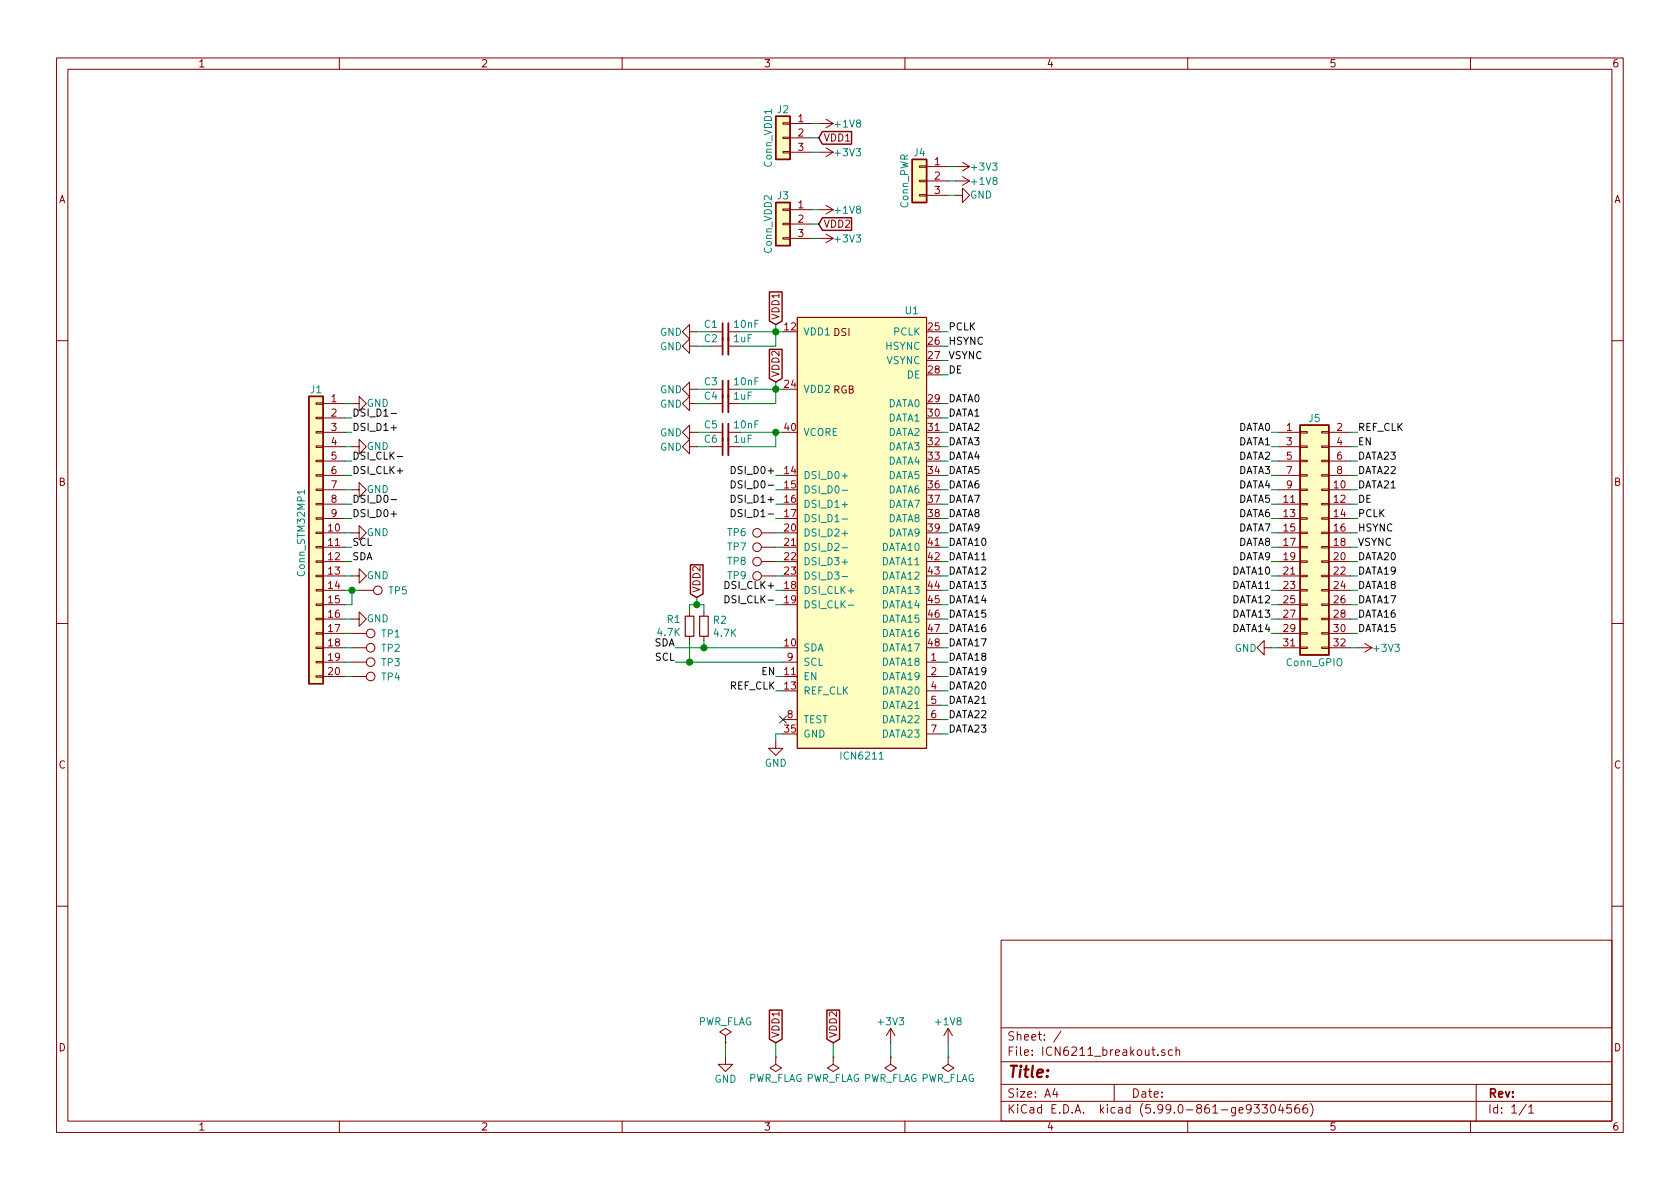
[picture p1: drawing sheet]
EESchema Schematic File Version 5
EELAYER 30 0
EELAYER END
$Descr A4 11693 8268
encoding utf-8
Sheet 1 1
Title ""
Date ""
Rev ""
Comp ""
Comment1 ""
Comment2 ""
Comment3 ""
Comment4 ""
Comment5 ""
Comment6 ""
Comment7 ""
Comment8 ""
Comment9 ""
$EndDescr
Connection ~ 2450 4100
Connection ~ 4800 4600
Connection ~ 4850 4200
Connection ~ 4900 4500
Connection ~ 5400 2300
Connection ~ 5400 2700
Connection ~ 5400 3000
NoConn ~ 5450 5000
Wire Wire Line
	2400 2800 2450 2800
Wire Wire Line
	2400 2900 2450 2900
Wire Wire Line
	2400 3000 2450 3000
Wire Wire Line
	2400 3100 2450 3100
Wire Wire Line
	2400 3200 2450 3200
Wire Wire Line
	2400 3300 2450 3300
Wire Wire Line
	2400 3400 2450 3400
Wire Wire Line
	2400 3500 2450 3500
Wire Wire Line
	2400 3600 2450 3600
Wire Wire Line
	2400 3700 2450 3700
Wire Wire Line
	2400 3800 2450 3800
Wire Wire Line
	2400 3900 2450 3900
Wire Wire Line
	2400 4000 2450 4000
Wire Wire Line
	2400 4100 2450 4100
Wire Wire Line
	2400 4200 2450 4200
Wire Wire Line
	2400 4300 2450 4300
Wire Wire Line
	2400 4400 2450 4400
Wire Wire Line
	2400 4500 2450 4500
Wire Wire Line
	2400 4600 2450 4600
Wire Wire Line
	2400 4700 2450 4700
Wire Wire Line
	2450 4100 2450 4200
Wire Wire Line
	2450 4100 2500 4100
Wire Wire Line
	4700 4500 4900 4500
Wire Wire Line
	4700 4600 4800 4600
Wire Wire Line
	4800 4200 4800 4250
Wire Wire Line
	4800 4600 4800 4450
Wire Wire Line
	4800 4600 5450 4600
Wire Wire Line
	4850 2300 4950 2300
Wire Wire Line
	4850 2400 4950 2400
Wire Wire Line
	4850 2700 4950 2700
Wire Wire Line
	4850 2800 4950 2800
Wire Wire Line
	4850 3000 4950 3000
Wire Wire Line
	4850 3100 4950 3100
Wire Wire Line
	4850 4150 4850 4200
Wire Wire Line
	4850 4200 4800 4200
Wire Wire Line
	4900 4200 4850 4200
Wire Wire Line
	4900 4250 4900 4200
Wire Wire Line
	4900 4500 4900 4450
Wire Wire Line
	4900 4500 5450 4500
Wire Wire Line
	5050 7350 5050 7250
Wire Wire Line
	5150 2300 5400 2300
Wire Wire Line
	5150 2700 5400 2700
Wire Wire Line
	5150 3000 5400 3000
Wire Wire Line
	5400 2250 5400 2300
Wire Wire Line
	5400 2300 5400 2400
Wire Wire Line
	5400 2300 5450 2300
Wire Wire Line
	5400 2400 5150 2400
Wire Wire Line
	5400 2650 5400 2700
Wire Wire Line
	5400 2700 5400 2800
Wire Wire Line
	5400 2700 5450 2700
Wire Wire Line
	5400 2800 5150 2800
Wire Wire Line
	5400 3000 5400 3100
Wire Wire Line
	5400 3000 5450 3000
Wire Wire Line
	5400 3100 5150 3100
Wire Wire Line
	5400 3300 5450 3300
Wire Wire Line
	5400 3400 5450 3400
Wire Wire Line
	5400 3500 5450 3500
Wire Wire Line
	5400 3600 5450 3600
Wire Wire Line
	5400 3700 5450 3700
Wire Wire Line
	5400 3800 5450 3800
Wire Wire Line
	5400 3900 5450 3900
Wire Wire Line
	5400 4000 5450 4000
Wire Wire Line
	5400 4100 5450 4100
Wire Wire Line
	5400 4200 5450 4200
Wire Wire Line
	5400 4700 5450 4700
Wire Wire Line
	5400 4800 5450 4800
Wire Wire Line
	5400 5100 5400 5150
Wire Wire Line
	5400 5100 5450 5100
Wire Wire Line
	5400 7250 5400 7350
Wire Wire Line
	5700 850  5650 850 
Wire Wire Line
	5700 950  5650 950 
Wire Wire Line
	5700 1050 5650 1050
Wire Wire Line
	5700 1450 5650 1450
Wire Wire Line
	5700 1550 5650 1550
Wire Wire Line
	5700 1650 5650 1650
Wire Wire Line
	5800 7250 5800 7350
Wire Wire Line
	6200 7250 6200 7350
Wire Wire Line
	6550 2300 6600 2300
Wire Wire Line
	6550 2400 6600 2400
Wire Wire Line
	6550 2500 6600 2500
Wire Wire Line
	6550 2600 6600 2600
Wire Wire Line
	6550 2800 6600 2800
Wire Wire Line
	6550 2900 6600 2900
Wire Wire Line
	6550 3000 6600 3000
Wire Wire Line
	6550 3100 6600 3100
Wire Wire Line
	6550 3200 6600 3200
Wire Wire Line
	6550 3300 6600 3300
Wire Wire Line
	6550 3400 6600 3400
Wire Wire Line
	6550 3500 6600 3500
Wire Wire Line
	6550 3600 6600 3600
Wire Wire Line
	6550 3700 6600 3700
Wire Wire Line
	6550 3800 6600 3800
Wire Wire Line
	6550 3900 6600 3900
Wire Wire Line
	6550 4000 6600 4000
Wire Wire Line
	6550 4100 6600 4100
Wire Wire Line
	6550 4200 6600 4200
Wire Wire Line
	6550 4300 6600 4300
Wire Wire Line
	6550 4400 6600 4400
Wire Wire Line
	6550 4500 6600 4500
Wire Wire Line
	6550 4600 6600 4600
Wire Wire Line
	6550 4700 6600 4700
Wire Wire Line
	6550 4800 6600 4800
Wire Wire Line
	6550 4900 6600 4900
Wire Wire Line
	6550 5000 6600 5000
Wire Wire Line
	6550 5100 6600 5100
Wire Wire Line
	6600 1150 6650 1150
Wire Wire Line
	6600 1250 6650 1250
Wire Wire Line
	6600 1350 6650 1350
Wire Wire Line
	6600 7250 6600 7350
Wire Wire Line
	8850 3000 8900 3000
Wire Wire Line
	8850 3100 8900 3100
Wire Wire Line
	8850 3200 8900 3200
Wire Wire Line
	8850 3300 8900 3300
Wire Wire Line
	8850 3400 8900 3400
Wire Wire Line
	8850 3500 8900 3500
Wire Wire Line
	8850 3600 8900 3600
Wire Wire Line
	8850 3700 8900 3700
Wire Wire Line
	8850 3800 8900 3800
Wire Wire Line
	8850 3900 8900 3900
Wire Wire Line
	8850 4000 8900 4000
Wire Wire Line
	8850 4100 8900 4100
Wire Wire Line
	8850 4200 8900 4200
Wire Wire Line
	8850 4300 8900 4300
Wire Wire Line
	8850 4400 8900 4400
Wire Wire Line
	8850 4500 8900 4500
Wire Wire Line
	9400 3000 9450 3000
Wire Wire Line
	9400 3100 9450 3100
Wire Wire Line
	9400 3200 9450 3200
Wire Wire Line
	9400 3300 9450 3300
Wire Wire Line
	9400 3400 9450 3400
Wire Wire Line
	9400 3500 9450 3500
Wire Wire Line
	9400 3600 9450 3600
Wire Wire Line
	9400 3700 9450 3700
Wire Wire Line
	9400 3800 9450 3800
Wire Wire Line
	9400 3900 9450 3900
Wire Wire Line
	9400 4000 9450 4000
Wire Wire Line
	9400 4100 9450 4100
Wire Wire Line
	9400 4200 9450 4200
Wire Wire Line
	9400 4300 9450 4300
Wire Wire Line
	9400 4400 9450 4400
Wire Wire Line
	9400 4500 9450 4500
Text Label 2450 2900 0    50   ~ 0
DSI_D1-
Text Label 2450 3000 0    50   ~ 0
DSI_D1+
Text Label 2450 3200 0    50   ~ 0
DSI_CLK-
Text Label 2450 3300 0    50   ~ 0
DSI_CLK+
Text Label 2450 3500 0    50   ~ 0
DSI_D0-
Text Label 2450 3600 0    50   ~ 0
DSI_D0+
Text Label 2450 3800 0    50   ~ 0
SCL
Text Label 2450 3900 0    50   ~ 0
SDA
Text Label 4700 4500 2    50   ~ 0
SDA
Text Label 4700 4600 2    50   ~ 0
SCL
Text Label 5400 3300 2    50   ~ 0
DSI_D0+
Text Label 5400 3400 2    50   ~ 0
DSI_D0-
Text Label 5400 3500 2    50   ~ 0
DSI_D1+
Text Label 5400 3600 2    50   ~ 0
DSI_D1-
Text Label 5400 4100 2    50   ~ 0
DSI_CLK+
Text Label 5400 4200 2    50   ~ 0
DSI_CLK-
Text Label 5400 4700 2    50   ~ 0
EN
Text Label 5400 4800 2    50   ~ 0
REF_CLK
Text Label 6600 2300 0    50   ~ 0
PCLK
Text Label 6600 2400 0    50   ~ 0
HSYNC
Text Label 6600 2500 0    50   ~ 0
VSYNC
Text Label 6600 2600 0    50   ~ 0
DE
Text Label 6600 2800 0    50   ~ 0
DATA0
Text Label 6600 2900 0    50   ~ 0
DATA1
Text Label 6600 3000 0    50   ~ 0
DATA2
Text Label 6600 3100 0    50   ~ 0
DATA3
Text Label 6600 3200 0    50   ~ 0
DATA4
Text Label 6600 3300 0    50   ~ 0
DATA5
Text Label 6600 3400 0    50   ~ 0
DATA6
Text Label 6600 3500 0    50   ~ 0
DATA7
Text Label 6600 3600 0    50   ~ 0
DATA8
Text Label 6600 3700 0    50   ~ 0
DATA9
Text Label 6600 3800 0    50   ~ 0
DATA10
Text Label 6600 3900 0    50   ~ 0
DATA11
Text Label 6600 4000 0    50   ~ 0
DATA12
Text Label 6600 4100 0    50   ~ 0
DATA13
Text Label 6600 4200 0    50   ~ 0
DATA14
Text Label 6600 4300 0    50   ~ 0
DATA15
Text Label 6600 4400 0    50   ~ 0
DATA16
Text Label 6600 4500 0    50   ~ 0
DATA17
Text Label 6600 4600 0    50   ~ 0
DATA18
Text Label 6600 4700 0    50   ~ 0
DATA19
Text Label 6600 4800 0    50   ~ 0
DATA20
Text Label 6600 4900 0    50   ~ 0
DATA21
Text Label 6600 5000 0    50   ~ 0
DATA22
Text Label 6600 5100 0    50   ~ 0
DATA23
Text Label 8850 3000 2    50   ~ 0
DATA0
Text Label 8850 3100 2    50   ~ 0
DATA1
Text Label 8850 3200 2    50   ~ 0
DATA2
Text Label 8850 3300 2    50   ~ 0
DATA3
Text Label 8850 3400 2    50   ~ 0
DATA4
Text Label 8850 3500 2    50   ~ 0
DATA5
Text Label 8850 3600 2    50   ~ 0
DATA6
Text Label 8850 3700 2    50   ~ 0
DATA7
Text Label 8850 3800 2    50   ~ 0
DATA8
Text Label 8850 3900 2    50   ~ 0
DATA9
Text Label 8850 4000 2    50   ~ 0
DATA10
Text Label 8850 4100 2    50   ~ 0
DATA11
Text Label 8850 4200 2    50   ~ 0
DATA12
Text Label 8850 4300 2    50   ~ 0
DATA13
Text Label 8850 4400 2    50   ~ 0
DATA14
Text Label 9450 3000 0    50   ~ 0
REF_CLK
Text Label 9450 3100 0    50   ~ 0
EN
Text Label 9450 3200 0    50   ~ 0
DATA23
Text Label 9450 3300 0    50   ~ 0
DATA22
Text Label 9450 3400 0    50   ~ 0
DATA21
Text Label 9450 3500 0    50   ~ 0
DE
Text Label 9450 3600 0    50   ~ 0
PCLK
Text Label 9450 3700 0    50   ~ 0
HSYNC
Text Label 9450 3800 0    50   ~ 0
VSYNC
Text Label 9450 3900 0    50   ~ 0
DATA20
Text Label 9450 4000 0    50   ~ 0
DATA19
Text Label 9450 4100 0    50   ~ 0
DATA18
Text Label 9450 4200 0    50   ~ 0
DATA17
Text Label 9450 4300 0    50   ~ 0
DATA16
Text Label 9450 4400 0    50   ~ 0
DATA15
Text GLabel 4850 4150 1    50   Input ~ 0
VDD2
Text GLabel 5400 2250 1    50   Input ~ 0
VDD1
Text GLabel 5400 2650 1    50   Input ~ 0
VDD2
Text GLabel 5400 7250 1    50   Input ~ 0
VDD1
Text GLabel 5700 950  2    50   Input ~ 0
VDD1
Text GLabel 5700 1550 2    50   Input ~ 0
VDD2
Text GLabel 5800 7250 1    50   Input ~ 0
VDD2
$Comp
L power:PWR_FLAG #FLG0104
U 1 1
P 5050 7250
F 0 "#FLG0104" H 5050 7325 50  0001 C CNN
F 1 "PWR_FLAG" H 5050 7400 50  0000 C CNN
F 2 "" H 5050 7250 50  0001 C CNN
F 3 "~" H 5050 7250 50  0001 C CNN
	1    5050 7250
	1    0    0    -1  
$EndComp
$Comp
L power:PWR_FLAG #FLG0105
U 1 1
P 5400 7350
F 0 "#FLG0105" H 5400 7425 50  0001 C CNN
F 1 "PWR_FLAG" H 5400 7500 50  0000 C CNN
F 2 "" H 5400 7350 50  0001 C CNN
F 3 "~" H 5400 7350 50  0001 C CNN
	1    5400 7350
	-1   0    0    1   
$EndComp
$Comp
L power:PWR_FLAG #FLG0101
U 1 1
P 5800 7350
F 0 "#FLG0101" H 5800 7425 50  0001 C CNN
F 1 "PWR_FLAG" H 5800 7500 50  0000 C CNN
F 2 "" H 5800 7350 50  0001 C CNN
F 3 "~" H 5800 7350 50  0001 C CNN
	1    5800 7350
	-1   0    0    1   
$EndComp
$Comp
L power:PWR_FLAG #FLG0103
U 1 1
P 6200 7350
F 0 "#FLG0103" H 6200 7425 50  0001 C CNN
F 1 "PWR_FLAG" H 6200 7500 50  0000 C CNN
F 2 "" H 6200 7350 50  0001 C CNN
F 3 "~" H 6200 7350 50  0001 C CNN
	1    6200 7350
	-1   0    0    1   
$EndComp
$Comp
L power:PWR_FLAG #FLG0102
U 1 1
P 6600 7350
F 0 "#FLG0102" H 6600 7425 50  0001 C CNN
F 1 "PWR_FLAG" H 6600 7500 50  0000 C CNN
F 2 "" H 6600 7350 50  0001 C CNN
F 3 "~" H 6600 7350 50  0001 C CNN
	1    6600 7350
	-1   0    0    1   
$EndComp
$Comp
L Connector:TestPoint TP1
U 1 1
P 2450 4400
F 0 "TP1" V 2450 4600 50  0000 L CNN
F 1 "TP_STM_INT" V 2495 4588 50  0001 L CNN
F 2 "TestPoint:TestPoint_Pad_D1.0mm" H 2650 4400 50  0001 C CNN
F 3 "~" H 2650 4400 50  0001 C CNN
	1    2450 4400
	0    1    1    0   
$EndComp
$Comp
L Connector:TestPoint TP2
U 1 1
P 2450 4500
F 0 "TP2" V 2450 4700 50  0000 L CNN
F 1 "TP_STM_TE" V 2495 4688 50  0001 L CNN
F 2 "TestPoint:TestPoint_Pad_D1.0mm" H 2650 4500 50  0001 C CNN
F 3 "~" H 2650 4500 50  0001 C CNN
	1    2450 4500
	0    1    1    0   
$EndComp
$Comp
L Connector:TestPoint TP3
U 1 1
P 2450 4600
F 0 "TP3" V 2450 4800 50  0000 L CNN
F 1 "TP_STM_BL" V 2495 4788 50  0001 L CNN
F 2 "TestPoint:TestPoint_Pad_D1.0mm" H 2650 4600 50  0001 C CNN
F 3 "~" H 2650 4600 50  0001 C CNN
	1    2450 4600
	0    1    1    0   
$EndComp
$Comp
L Connector:TestPoint TP4
U 1 1
P 2450 4700
F 0 "TP4" V 2450 4900 50  0000 L CNN
F 1 "TP_STM_RST" V 2495 4888 50  0001 L CNN
F 2 "TestPoint:TestPoint_Pad_D1.0mm" H 2650 4700 50  0001 C CNN
F 3 "~" H 2650 4700 50  0001 C CNN
	1    2450 4700
	0    1    1    0   
$EndComp
$Comp
L Connector:TestPoint TP5
U 1 1
P 2500 4100
F 0 "TP5" V 2500 4300 50  0000 L CNN
F 1 "TP_STM_VDD" V 2545 4288 50  0001 L CNN
F 2 "TestPoint:TestPoint_Pad_D1.0mm" H 2700 4100 50  0001 C CNN
F 3 "~" H 2700 4100 50  0001 C CNN
	1    2500 4100
	0    1    1    0   
$EndComp
$Comp
L Connector:TestPoint TP6
U 1 1
P 5400 3700
F 0 "TP6" V 5400 3900 50  0000 L CNN
F 1 "TP_DSI_D2+" V 5445 3888 50  0001 L CNN
F 2 "TestPoint:TestPoint_Pad_D1.0mm" H 5600 3700 50  0001 C CNN
F 3 "~" H 5600 3700 50  0001 C CNN
	1    5400 3700
	0    -1   -1   0   
$EndComp
$Comp
L Connector:TestPoint TP7
U 1 1
P 5400 3800
F 0 "TP7" V 5400 4000 50  0000 L CNN
F 1 "TP_DSI_D2-" V 5445 3988 50  0001 L CNN
F 2 "TestPoint:TestPoint_Pad_D1.0mm" H 5600 3800 50  0001 C CNN
F 3 "~" H 5600 3800 50  0001 C CNN
	1    5400 3800
	0    -1   -1   0   
$EndComp
$Comp
L Connector:TestPoint TP8
U 1 1
P 5400 3900
F 0 "TP8" V 5400 4100 50  0000 L CNN
F 1 "TP_DSI_D3+" V 5445 4088 50  0001 L CNN
F 2 "TestPoint:TestPoint_Pad_D1.0mm" H 5600 3900 50  0001 C CNN
F 3 "~" H 5600 3900 50  0001 C CNN
	1    5400 3900
	0    -1   -1   0   
$EndComp
$Comp
L Connector:TestPoint TP9
U 1 1
P 5400 4000
F 0 "TP9" V 5400 4200 50  0000 L CNN
F 1 "TP_DSI_D3-" V 5445 4188 50  0001 L CNN
F 2 "TestPoint:TestPoint_Pad_D1.0mm" H 5600 4000 50  0001 C CNN
F 3 "~" H 5600 4000 50  0001 C CNN
	1    5400 4000
	0    -1   -1   0   
$EndComp
$Comp
L power:+1V8 #PWR0101
U 1 1
P 5700 850
F 0 "#PWR0101" H 5700 700 50  0001 C CNN
F 1 "+1V8" V 5700 1050 50  0000 C CNN
F 2 "" H 5700 850 50  0001 C CNN
F 3 "" H 5700 850 50  0001 C CNN
	1    5700 850 
	0    1    1    0   
$EndComp
$Comp
L power:+3V3 #PWR0102
U 1 1
P 5700 1050
F 0 "#PWR0102" H 5700 900 50  0001 C CNN
F 1 "+3V3" V 5700 1250 50  0000 C CNN
F 2 "" H 5700 1050 50  0001 C CNN
F 3 "" H 5700 1050 50  0001 C CNN
	1    5700 1050
	0    1    1    0   
$EndComp
$Comp
L power:+1V8 #PWR0106
U 1 1
P 5700 1450
F 0 "#PWR0106" H 5700 1300 50  0001 C CNN
F 1 "+1V8" V 5700 1650 50  0000 C CNN
F 2 "" H 5700 1450 50  0001 C CNN
F 3 "" H 5700 1450 50  0001 C CNN
	1    5700 1450
	0    1    1    0   
$EndComp
$Comp
L power:+3V3 #PWR0107
U 1 1
P 5700 1650
F 0 "#PWR0107" H 5700 1500 50  0001 C CNN
F 1 "+3V3" V 5700 1850 50  0000 C CNN
F 2 "" H 5700 1650 50  0001 C CNN
F 3 "" H 5700 1650 50  0001 C CNN
	1    5700 1650
	0    1    1    0   
$EndComp
$Comp
L power:+3V3 #PWR0124
U 1 1
P 6200 7250
F 0 "#PWR0124" H 6200 7100 50  0001 C CNN
F 1 "+3V3" H 6200 7400 50  0000 C CNN
F 2 "" H 6200 7250 50  0001 C CNN
F 3 "" H 6200 7250 50  0001 C CNN
	1    6200 7250
	1    0    0    -1  
$EndComp
$Comp
L power:+1V8 #PWR0123
U 1 1
P 6600 7250
F 0 "#PWR0123" H 6600 7100 50  0001 C CNN
F 1 "+1V8" H 6600 7400 50  0000 C CNN
F 2 "" H 6600 7250 50  0001 C CNN
F 3 "" H 6600 7250 50  0001 C CNN
	1    6600 7250
	1    0    0    -1  
$EndComp
$Comp
L power:+3V3 #PWR0104
U 1 1
P 6650 1150
F 0 "#PWR0104" H 6650 1000 50  0001 C CNN
F 1 "+3V3" V 6650 1350 50  0000 C CNN
F 2 "" H 6650 1150 50  0001 C CNN
F 3 "" H 6650 1150 50  0001 C CNN
	1    6650 1150
	0    1    1    0   
$EndComp
$Comp
L power:+1V8 #PWR0103
U 1 1
P 6650 1250
F 0 "#PWR0103" H 6650 1100 50  0001 C CNN
F 1 "+1V8" V 6650 1450 50  0000 C CNN
F 2 "" H 6650 1250 50  0001 C CNN
F 3 "" H 6650 1250 50  0001 C CNN
	1    6650 1250
	0    1    1    0   
$EndComp
$Comp
L power:+3V3 #PWR0108
U 1 1
P 9450 4500
F 0 "#PWR0108" H 9450 4350 50  0001 C CNN
F 1 "+3V3" V 9450 4700 50  0000 C CNN
F 2 "" H 9450 4500 50  0001 C CNN
F 3 "" H 9450 4500 50  0001 C CNN
	1    9450 4500
	0    1    1    0   
$EndComp
$Comp
L power:GND #PWR0118
U 1 1
P 2450 2800
F 0 "#PWR0118" H 2450 2550 50  0001 C CNN
F 1 "GND" V 2450 2700 50  0000 R CNN
F 2 "" H 2450 2800 50  0001 C CNN
F 3 "" H 2450 2800 50  0001 C CNN
	1    2450 2800
	0    -1   -1   0   
$EndComp
$Comp
L power:GND #PWR0117
U 1 1
P 2450 3100
F 0 "#PWR0117" H 2450 2850 50  0001 C CNN
F 1 "GND" V 2450 3000 50  0000 R CNN
F 2 "" H 2450 3100 50  0001 C CNN
F 3 "" H 2450 3100 50  0001 C CNN
	1    2450 3100
	0    -1   -1   0   
$EndComp
$Comp
L power:GND #PWR0119
U 1 1
P 2450 3400
F 0 "#PWR0119" H 2450 3150 50  0001 C CNN
F 1 "GND" V 2450 3300 50  0000 R CNN
F 2 "" H 2450 3400 50  0001 C CNN
F 3 "" H 2450 3400 50  0001 C CNN
	1    2450 3400
	0    -1   -1   0   
$EndComp
$Comp
L power:GND #PWR0120
U 1 1
P 2450 3700
F 0 "#PWR0120" H 2450 3450 50  0001 C CNN
F 1 "GND" V 2450 3600 50  0000 R CNN
F 2 "" H 2450 3700 50  0001 C CNN
F 3 "" H 2450 3700 50  0001 C CNN
	1    2450 3700
	0    -1   -1   0   
$EndComp
$Comp
L power:GND #PWR0121
U 1 1
P 2450 4000
F 0 "#PWR0121" H 2450 3750 50  0001 C CNN
F 1 "GND" V 2450 3900 50  0000 R CNN
F 2 "" H 2450 4000 50  0001 C CNN
F 3 "" H 2450 4000 50  0001 C CNN
	1    2450 4000
	0    -1   -1   0   
$EndComp
$Comp
L power:GND #PWR0122
U 1 1
P 2450 4300
F 0 "#PWR0122" H 2450 4050 50  0001 C CNN
F 1 "GND" V 2450 4200 50  0000 R CNN
F 2 "" H 2450 4300 50  0001 C CNN
F 3 "" H 2450 4300 50  0001 C CNN
	1    2450 4300
	0    -1   -1   0   
$EndComp
$Comp
L power:GND #PWR0110
U 1 1
P 4850 2300
F 0 "#PWR0110" H 4850 2050 50  0001 C CNN
F 1 "GND" V 4850 2200 50  0000 R CNN
F 2 "" H 4850 2300 50  0001 C CNN
F 3 "" H 4850 2300 50  0001 C CNN
	1    4850 2300
	0    1    1    0   
$EndComp
$Comp
L power:GND #PWR0115
U 1 1
P 4850 2400
F 0 "#PWR0115" H 4850 2150 50  0001 C CNN
F 1 "GND" V 4850 2300 50  0000 R CNN
F 2 "" H 4850 2400 50  0001 C CNN
F 3 "" H 4850 2400 50  0001 C CNN
	1    4850 2400
	0    1    1    0   
$EndComp
$Comp
L power:GND #PWR0114
U 1 1
P 4850 2700
F 0 "#PWR0114" H 4850 2450 50  0001 C CNN
F 1 "GND" V 4850 2600 50  0000 R CNN
F 2 "" H 4850 2700 50  0001 C CNN
F 3 "" H 4850 2700 50  0001 C CNN
	1    4850 2700
	0    1    1    0   
$EndComp
$Comp
L power:GND #PWR0111
U 1 1
P 4850 2800
F 0 "#PWR0111" H 4850 2550 50  0001 C CNN
F 1 "GND" V 4850 2700 50  0000 R CNN
F 2 "" H 4850 2800 50  0001 C CNN
F 3 "" H 4850 2800 50  0001 C CNN
	1    4850 2800
	0    1    1    0   
$EndComp
$Comp
L power:GND #PWR0113
U 1 1
P 4850 3000
F 0 "#PWR0113" H 4850 2750 50  0001 C CNN
F 1 "GND" V 4850 2900 50  0000 R CNN
F 2 "" H 4850 3000 50  0001 C CNN
F 3 "" H 4850 3000 50  0001 C CNN
	1    4850 3000
	0    1    1    0   
$EndComp
$Comp
L power:GND #PWR0112
U 1 1
P 4850 3100
F 0 "#PWR0112" H 4850 2850 50  0001 C CNN
F 1 "GND" V 4850 3000 50  0000 R CNN
F 2 "" H 4850 3100 50  0001 C CNN
F 3 "" H 4850 3100 50  0001 C CNN
	1    4850 3100
	0    1    1    0   
$EndComp
$Comp
L power:GND #PWR0125
U 1 1
P 5050 7350
F 0 "#PWR0125" H 5050 7100 50  0001 C CNN
F 1 "GND" H 5050 7200 50  0000 C CNN
F 2 "" H 5050 7350 50  0001 C CNN
F 3 "" H 5050 7350 50  0001 C CNN
	1    5050 7350
	1    0    0    -1  
$EndComp
$Comp
L power:GND #PWR0116
U 1 1
P 5400 5150
F 0 "#PWR0116" H 5400 4900 50  0001 C CNN
F 1 "GND" H 5400 5000 50  0000 C CNN
F 2 "" H 5400 5150 50  0001 C CNN
F 3 "" H 5400 5150 50  0001 C CNN
	1    5400 5150
	1    0    0    -1  
$EndComp
$Comp
L power:GND #PWR0105
U 1 1
P 6650 1350
F 0 "#PWR0105" H 6650 1100 50  0001 C CNN
F 1 "GND" V 6650 1250 50  0000 R CNN
F 2 "" H 6650 1350 50  0001 C CNN
F 3 "" H 6650 1350 50  0001 C CNN
	1    6650 1350
	0    -1   -1   0   
$EndComp
$Comp
L power:GND #PWR0109
U 1 1
P 8850 4500
F 0 "#PWR0109" H 8850 4250 50  0001 C CNN
F 1 "GND" V 8850 4400 50  0000 R CNN
F 2 "" H 8850 4500 50  0001 C CNN
F 3 "" H 8850 4500 50  0001 C CNN
	1    8850 4500
	0    1    1    0   
$EndComp
$Comp
L Device:R_Small R1
U 1 1
P 4800 4350
F 0 "R1" H 4741 4305 50  0000 R CNN
F 1 "4.7K" H 4741 4395 50  0000 R CNN
F 2 "Resistor_SMD:R_0603_1608Metric" H 4800 4350 50  0001 C CNN
F 3 "~" H 4800 4350 50  0001 C CNN
	1    4800 4350
	1    0    0    1   
$EndComp
$Comp
L Device:R_Small R2
U 1 1
P 4900 4350
F 0 "R2" H 4959 4395 50  0000 L CNN
F 1 "4.7K" H 4959 4305 50  0000 L CNN
F 2 "Resistor_SMD:R_0603_1608Metric" H 4900 4350 50  0001 C CNN
F 3 "~" H 4900 4350 50  0001 C CNN
	1    4900 4350
	1    0    0    -1  
$EndComp
$Comp
L Device:C_Small C1
U 1 1
P 5050 2300
F 0 "C1" V 5100 2350 50  0000 L CNN
F 1 "10nF" V 5100 2250 50  0000 R CNN
F 2 "Capacitor_SMD:C_0603_1608Metric" H 5050 2300 50  0001 C CNN
F 3 "~" H 5050 2300 50  0001 C CNN
	1    5050 2300
	0    -1   -1   0   
$EndComp
$Comp
L Device:C_Small C2
U 1 1
P 5050 2400
F 0 "C2" V 5100 2450 50  0000 L CNN
F 1 "1uF" V 5100 2350 50  0000 R CNN
F 2 "Capacitor_SMD:C_0603_1608Metric" H 5050 2400 50  0001 C CNN
F 3 "~" H 5050 2400 50  0001 C CNN
	1    5050 2400
	0    -1   -1   0   
$EndComp
$Comp
L Device:C_Small C3
U 1 1
P 5050 2700
F 0 "C3" V 5100 2750 50  0000 L CNN
F 1 "10nF" V 5100 2650 50  0000 R CNN
F 2 "Capacitor_SMD:C_0603_1608Metric" H 5050 2700 50  0001 C CNN
F 3 "~" H 5050 2700 50  0001 C CNN
	1    5050 2700
	0    -1   -1   0   
$EndComp
$Comp
L Device:C_Small C4
U 1 1
P 5050 2800
F 0 "C4" V 5100 2850 50  0000 L CNN
F 1 "1uF" V 5100 2750 50  0000 R CNN
F 2 "Capacitor_SMD:C_0603_1608Metric" H 5050 2800 50  0001 C CNN
F 3 "~" H 5050 2800 50  0001 C CNN
	1    5050 2800
	0    -1   -1   0   
$EndComp
$Comp
L Device:C_Small C5
U 1 1
P 5050 3000
F 0 "C5" V 5100 3050 50  0000 L CNN
F 1 "10nF" V 5100 2950 50  0000 R CNN
F 2 "Capacitor_SMD:C_0603_1608Metric" H 5050 3000 50  0001 C CNN
F 3 "~" H 5050 3000 50  0001 C CNN
	1    5050 3000
	0    -1   -1   0   
$EndComp
$Comp
L Device:C_Small C6
U 1 1
P 5050 3100
F 0 "C6" V 5100 3150 50  0000 L CNN
F 1 "1uF" V 5100 3050 50  0000 R CNN
F 2 "Capacitor_SMD:C_0603_1608Metric" H 5050 3100 50  0001 C CNN
F 3 "~" H 5050 3100 50  0001 C CNN
	1    5050 3100
	0    -1   -1   0   
$EndComp
$Comp
L Connector_Generic:Conn_01x03 J2
U 1 1
P 5450 950
F 0 "J2" H 5450 1150 50  0000 C CNN
F 1 "Conn_VDD1" V 5550 950 50  0000 C CNN
F 2 "Connector_PinHeader_2.54mm:PinHeader_1x03_P2.54mm_Vertical" H 5450 950 50  0001 C CNN
F 3 "~" H 5450 950 50  0001 C CNN
	1    5450 950 
	-1   0    0    -1  
$EndComp
$Comp
L Connector_Generic:Conn_01x03 J3
U 1 1
P 5450 1550
F 0 "J3" H 5450 1750 50  0000 C CNN
F 1 "Conn_VDD2" V 5550 1550 50  0000 C CNN
F 2 "Connector_PinHeader_2.54mm:PinHeader_1x03_P2.54mm_Vertical" H 5450 1550 50  0001 C CNN
F 3 "~" H 5450 1550 50  0001 C CNN
	1    5450 1550
	-1   0    0    -1  
$EndComp
$Comp
L Connector_Generic:Conn_01x03 J4
U 1 1
P 6400 1250
F 0 "J4" H 6400 1450 50  0000 C CNN
F 1 "Conn_PWR" V 6500 1250 50  0000 C CNN
F 2 "Connector_PinHeader_2.54mm:PinHeader_1x03_P2.54mm_Vertical" H 6400 1250 50  0001 C CNN
F 3 "~" H 6400 1250 50  0001 C CNN
	1    6400 1250
	-1   0    0    -1  
$EndComp
$Comp
L Connector_Generic:Conn_01x20 J1
U 1 1
P 2200 3700
F 0 "J1" H 2200 4700 50  0000 C CNN
F 1 "Conn_STM32MP1" V 2300 3700 50  0000 C CNN
F 2 "Connector_FFC-FPC:Molex_200528-0200_1x20-1MP_P1.00mm_Horizontal" H 2200 3700 50  0001 C CNN
F 3 "~" H 2200 3700 50  0001 C CNN
F 4 "FFC3B07-20-T" H 2200 3700 50  0001 C CNN "MPN"
	1    2200 3700
	-1   0    0    -1  
$EndComp
$Comp
L Connector_Generic:Conn_02x16_Odd_Even J5
U 1 1
P 9100 3700
F 0 "J5" H 9150 4500 50  0000 C CNN
F 1 "Conn_GPIO" H 9150 2800 50  0000 C CNN
F 2 "Connector_PinHeader_2.54mm:PinHeader_2x16_P2.54mm_Vertical" H 9100 3700 50  0001 C CNN
F 3 "~" H 9100 3700 50  0001 C CNN
	1    9100 3700
	1    0    0    -1  
$EndComp
$Comp
L Interface_Display_Extra:ICN6211 U1
U 1 1
P 6000 3700
F 0 "U1" H 6400 5250 50  0000 R CNN
F 1 "ICN6211" H 6000 2150 50  0000 C CNN
F 2 "Package_DFN_QFN:QFN-48-1EP_6x6mm_P0.4mm_EP4.2x4.2mm" H 4800 3450 50  0001 C CNN
F 3 "" H 4800 3450 50  0001 C CNN
	1    6000 3700
	1    0    0    -1  
$EndComp
$EndSCHEMATC
